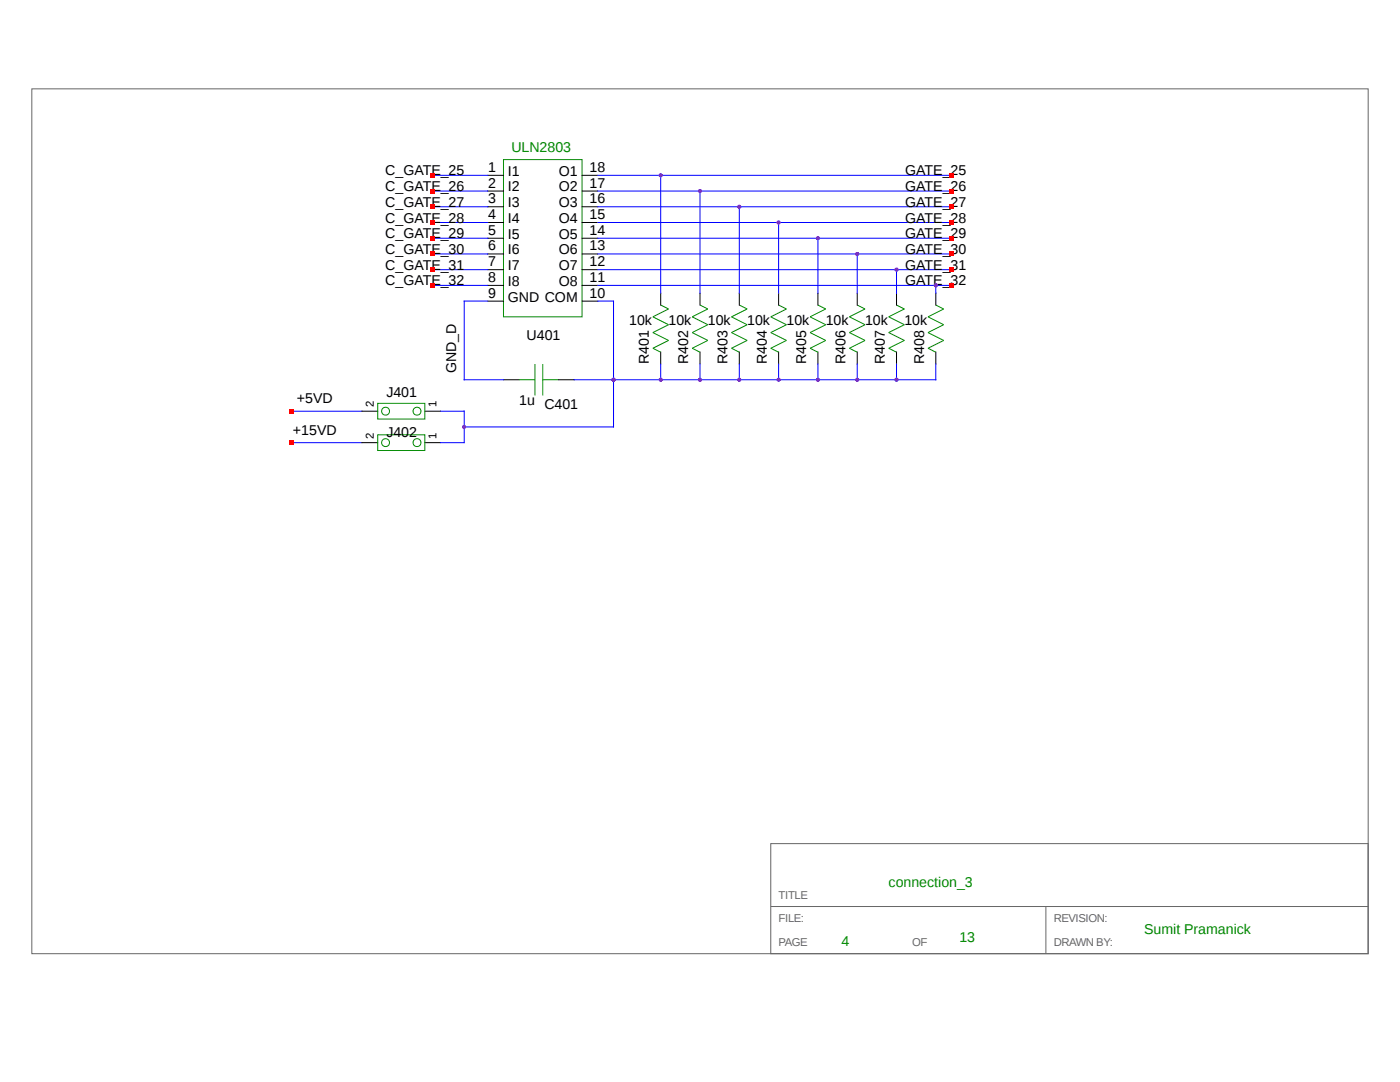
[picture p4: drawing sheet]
<svg xmlns="http://www.w3.org/2000/svg" width="279mm" height="216mm" viewBox="0 0 279 216" stroke-linecap="round" stroke-linejoin="round" font-family="sans-serif">
<path d="M6.3 17.7h266.7v172.6h-266.7zM153.8 168.3h119.2v22h-119.2zM153.8 180.9h119.2M208.7 180.9v9.4" fill="none" stroke="#666" stroke-width=".2"/>
<g fill="none" stroke="#008b00" stroke-width=".2">
<path d="M100.5 31.8h15.7v31.4h-15.7zM103.6 75.8h3.2M106.8 72.6v6.3M108.3 72.6v6.3M108.3 75.8h3.2M131.9 60.9l1.5 .8-3.1 1.5 3.1 1.6-3.1 1.6 3.1 1.5-3.1 1.6 1.6 .8M139.7 60.9l1.6 .8-3.2 1.5 3.2 1.6-3.2 1.6 3.2 1.5-3.2 1.6 1.6 .8M147.5 60.9l1.6 .8-3.1 1.5 3.1 1.6-3.1 1.6 3.1 1.5-3.1 1.6 1.5 .8M155.4 60.9l1.6 .8-3.2 1.5 3.2 1.6-3.2 1.6 3.2 1.5-3.2 1.6 1.6 .8M163.2 60.9l1.6 .8-3.1 1.5 3.1 1.6-3.1 1.6 3.1 1.5-3.1 1.6 1.5 .8M171.1 60.9l1.5 .8-3.1 1.5 3.1 1.6-3.1 1.6 3.1 1.5-3.1 1.6 1.6 .8M178.9 60.9l1.6 .8-3.1 1.5 3.1 1.6-3.1 1.6 3.1 1.5-3.1 1.6 1.5 .8"/>
<path d="M186.8 60.9l1.5 .8-3.1 1.5 3.1 1.6-3.1 1.6 3.1 1.5-3.1 1.6 1.6 .8M75.4 80.5h9.4v3.1h-9.4zM75.4 86.8h9.4v3.1h-9.4z"/>
<circle cx="76.9" cy="88.3" r=".79"/>
<circle cx="76.9" cy="82" r=".79"/>
<circle cx="83.2" cy="82" r=".79"/>
<circle cx="83.2" cy="88.3" r=".79"/>
</g>
<g fill="none" stroke="#000" stroke-width=".2">
<path d="M97.3 35h3.2M97.3 38.1h3.2M116.2 35h3.1M116.2 38.1h3.1M97.3 41.3h3.2M97.3 44.4h3.2M97.3 47.5h3.2M97.3 50.7h3.2M97.3 53.8h3.2M97.3 56.9h3.2M116.2 41.3h3.1M116.2 44.4h3.1"/>
<path d="M116.2 47.5h3.1M116.2 50.7h3.1M116.2 53.8h3.1M116.2 56.9h3.1M131.9 58.5v2.4M139.7 58.5v2.4M147.5 58.5v2.4M155.4 58.5v2.4M163.2 58.5v2.4M171.1 58.5v2.4M178.9 58.5v2.4M186.8 58.5v2.4"/>
<path d="M97.3 60.1h3.2M100.5 75.8h3.1M111.5 75.8h3.1M116.2 60.1h3.1M131.9 70.3v2.3M139.7 70.3v2.3M147.5 70.3v2.3M155.4 70.3v2.3M163.2 70.3v2.3M171.1 70.3v2.3M178.9 70.3v2.3M186.8 70.3v2.3"/>
<path d="M72.2 82h3.2M72.2 88.3h3.2M84.8 82h3.1M84.8 88.3h3.1"/>
</g>
<g fill="none" stroke="#00f" stroke-width=".2">
<path d="M86.4 38.1h10.9M86.4 35h10.9M119.3 38.1h70.6M119.3 35h70.6M131.9 35v23.5M139.7 38.1v20.4M86.4 56.9h10.9M86.4 53.8h10.9M86.4 50.7h10.9M86.4 47.5h10.9M86.4 44.4h10.9M86.4 41.3h10.9"/>
<path d="M119.3 56.9h70.6M119.3 53.8h70.6M119.3 50.7h70.6M119.3 47.5h70.6M119.3 44.4h70.6M119.3 41.3h70.6M147.5 41.3v17.2M155.4 44.4v14.1M163.2 47.5v11M171.1 50.7v7.8M178.9 53.8v4.7M186.8 56.9v1.6"/>
<path d="M97.3 60.1h-4.7v15.7h7.9M119.3 60.1h3.1v25.1h-29.8M131.9 72.6v3.2M139.7 72.6v3.2M147.5 72.6v3.2M155.4 72.6v3.2M163.2 72.6v3.2M171.1 72.6v3.2M178.9 72.6v3.2M186.8 72.6v3.2h-72.2M58.1 82h14.1M58.1 88.3h14.1"/>
<path d="M87.9 82h4.7v6.3h-4.7"/>
</g>
<g fill="#a020f0">
<circle cx="131.9" cy="75.8" r=".4"/>
<circle cx="139.7" cy="75.8" r=".4"/>
<circle cx="147.5" cy="75.8" r=".4"/>
<circle cx="155.4" cy="75.8" r=".4"/>
<circle cx="163.2" cy="75.8" r=".39"/>
<circle cx="171.1" cy="75.8" r=".4"/>
<circle cx="178.9" cy="75.8" r=".4"/>
<circle cx="186.8" cy="57" r=".4"/>
</g>
<path d="M189.4 56.5h1v.9h-1z" fill="#f00"/>
<g fill="#a020f0">
<circle cx="186.8" cy="57" r=".4"/>
<circle cx="178.9" cy="53.8" r=".4"/>
</g>
<path d="M189.4 53.3h1v1h-1z" fill="#f00"/>
<g fill="#a020f0">
<circle cx="178.9" cy="53.8" r=".4"/>
<circle cx="171.1" cy="50.7" r=".4"/>
</g>
<path d="M189.4 50.2h1v.9h-1z" fill="#f00"/>
<g fill="#a020f0">
<circle cx="171.1" cy="50.7" r=".4"/>
<circle cx="163.2" cy="47.5" r=".4"/>
</g>
<path d="M189.4 47.1h1v.9h-1z" fill="#f00"/>
<g fill="#a020f0">
<circle cx="163.2" cy="47.5" r=".4"/>
<circle cx="155.4" cy="44.4" r=".4"/>
</g>
<path d="M189.4 43.9h1v1h-1z" fill="#f00"/>
<g fill="#a020f0">
<circle cx="155.4" cy="44.4" r=".4"/>
<circle cx="147.5" cy="41.3" r=".4"/>
</g>
<path d="M189.4 40.8h1v.9h-1z" fill="#f00"/>
<g fill="#a020f0">
<circle cx="147.5" cy="41.3" r=".4"/>
<circle cx="139.7" cy="38.1" r=".4"/>
</g>
<path d="M189.4 37.7h1v.9h-1z" fill="#f00"/>
<g fill="#a020f0">
<circle cx="139.7" cy="38.1" r=".4"/>
<circle cx="131.9" cy="35" r=".4"/>
</g>
<path d="M189.4 34.5h1v1h-1z" fill="#f00"/>
<g fill="#a020f0">
<circle cx="131.9" cy="35" r=".4"/>
<circle cx="131.9" cy="75.8" r=".4"/>
<circle cx="139.7" cy="75.8" r=".4"/>
<circle cx="147.5" cy="75.8" r=".4"/>
<circle cx="155.4" cy="75.8" r=".4"/>
<circle cx="163.2" cy="75.8" r=".39"/>
<circle cx="171.1" cy="75.8" r=".4"/>
<circle cx="178.9" cy="75.8" r=".4"/>
<circle cx="122.4" cy="75.8" r=".4"/>
<circle cx="92.6" cy="85.2" r=".4"/>
</g>
<g fill="#f00">
<path d="M85.9 34.5h.9v1h-.9z"/>
<path d="M85.9 37.7h.9v.9h-.9z"/>
<path d="M85.9 40.8h.9v.9h-.9z"/>
<path d="M85.9 43.9h.9v1h-.9z"/>
<path d="M85.9 47.1h.9v.9h-.9z"/>
<path d="M85.9 50.2h.9v.9h-.9z"/>
<path d="M85.9 53.3h.9v1h-.9z"/>
<path d="M85.9 56.5h.9v.9h-.9z"/>
<path d="M57.7 81.6h.9v.9h-.9z"/>
<path d="M57.7 87.9h.9v.9h-.9z"/>
</g>
<circle cx="92.6" cy="85.2" r=".4" fill="#a020f0"/>
<g font-size="2.8">
<text x="76.9" y="35">C_GATE_25</text>
<text x="97.4" y="34.3">1</text>
<text x="101.3" y="35.1">I1</text>
<text x="111.5" y="35.1">O1</text>
<text x="117.7" y="34.3">18</text>
<text x="180.7" y="35">GATE_25</text>
<text x="76.9" y="38.1">C_GATE_26</text>
<text x="76.9" y="41.3">C_GATE_27</text>
<text x="97.4" y="37.4">2</text>
<text x="97.4" y="40.6">3</text>
<text x="101.3" y="38.2">I2</text>
<text x="101.3" y="41.3">I3</text>
<text x="111.5" y="41.3">O3</text>
<text x="111.5" y="38.2">O2</text>
<text x="117.7" y="40.6">16</text>
<text x="117.7" y="37.4">17</text>
<text x="180.7" y="41.3">GATE_27</text>
<text x="180.7" y="38.1">GATE_26</text>
<text x="76.9" y="44.4">C_GATE_28</text>
<text x="76.9" y="47.5">C_GATE_29</text>
<text x="97.4" y="43.7">4</text>
<text x="97.4" y="46.8">5</text>
<text x="101.3" y="44.5">I4</text>
<text x="101.3" y="47.6">I5</text>
<text x="111.5" y="47.6">O5</text>
<text x="111.5" y="44.5">O4</text>
<text x="117.7" y="46.8">14</text>
<text x="117.7" y="43.7">15</text>
<text x="180.7" y="47.5">GATE_29</text>
<text x="180.7" y="44.4">GATE_28</text>
<text x="76.9" y="50.7">C_GATE_30</text>
<text x="76.9" y="53.8">C_GATE_31</text>
<text x="97.4" y="50">6</text>
<text x="97.4" y="53.1">7</text>
<text x="101.3" y="50.8">I6</text>
<text x="101.3" y="53.9">I7</text>
<text x="111.5" y="53.9">O7</text>
<text x="111.5" y="50.8">O6</text>
<text x="117.7" y="53.1">12</text>
<text x="117.7" y="50">13</text>
<text x="180.7" y="53.8">GATE_31</text>
<text x="180.7" y="50.7">GATE_30</text>
<text x="76.9" y="57">C_GATE_32</text>
<text x="97.4" y="56.2">8</text>
<text x="97.4" y="59.4">9</text>
<text x="101.3" y="57">I8</text>
<text x="111.5" y="57">O8</text>
<text x="117.7" y="59.4">10</text>
<text x="117.7" y="56.2">11</text>
<text x="180.7" y="57">GATE_32</text>
<text x="101.3" y="60.2">GND COM</text>
<text x="125.6" y="64.8">10k</text>
<text x="133.4" y="64.8">10k</text>
<text x="141.3" y="64.8">10k</text>
<text x="149.1" y="64.8">10k</text>
<text x="157" y="64.8">10k</text>
<text x="164.8" y="64.8">10k</text>
<text x="172.6" y="64.8">10k</text>
<text x="180.5" y="64.8">10k</text>
<text x="105.1" y="67.9">U401</text>
<text x="91.1" y="74.4" transform="rotate(-90 91.1 74.4)">GND_D</text>
<text x="129.5" y="72.6" transform="rotate(-90 129.5 72.6)">R401</text>
<text x="137.3" y="72.6" transform="rotate(-90 137.3 72.6)">R402</text>
<text x="145.2" y="72.6" transform="rotate(-90 145.2 72.6)">R403</text>
<text x="153" y="72.6" transform="rotate(-90 153 72.6)">R404</text>
<text x="160.9" y="72.6" transform="rotate(-90 160.9 72.6)">R405</text>
<text x="168.7" y="72.6" transform="rotate(-90 168.7 72.6)">R406</text>
<text x="176.6" y="72.6" transform="rotate(-90 176.6 72.6)">R407</text>
<text x="184.4" y="72.6" transform="rotate(-90 184.4 72.6)">R408</text>
<text x="59.3" y="80.5">+5VD</text>
<text x="77.1" y="79.3">J401</text>
<text x="103.6" y="80.9">1u</text>
<text x="108.6" y="81.7">C401</text>
<text x="58.5" y="86.8">+15VD</text>
<text x="77.1" y="87.2">J402</text>
</g>
<g font-size="2.8" fill="#008b00">
<text x="102" y="30.3">ULN2803</text>
<text x="177.4" y="177">connection_3</text>
<text x="167.9" y="188.7">4</text>
<text x="191.5" y="187.9">13</text>
<text x="228.3" y="186.4">Sumit Pramanick</text>
</g>
<g font-size="2.3">
<text x="74.6" y="81.3" transform="rotate(-90 74.6 81.3)">2</text>
<text x="87.1" y="81.3" transform="rotate(-90 87.1 81.3)">1</text>
<text x="74.6" y="87.5" transform="rotate(-90 74.6 87.5)">2</text>
<text x="87.1" y="87.5" transform="rotate(-90 87.1 87.5)">1</text>
</g>
<g font-size="2.3" fill="#666">
<text x="155.4" y="179.3">TITLE</text>
<text x="155.4" y="184">FILE:</text>
<text x="210.3" y="184">REVISION:</text>
<text x="155.4" y="188.7">PAGE</text>
<text x="182" y="188.7">OF</text>
<text x="210.3" y="188.7">DRAWN BY:</text>
</g>
</svg>
